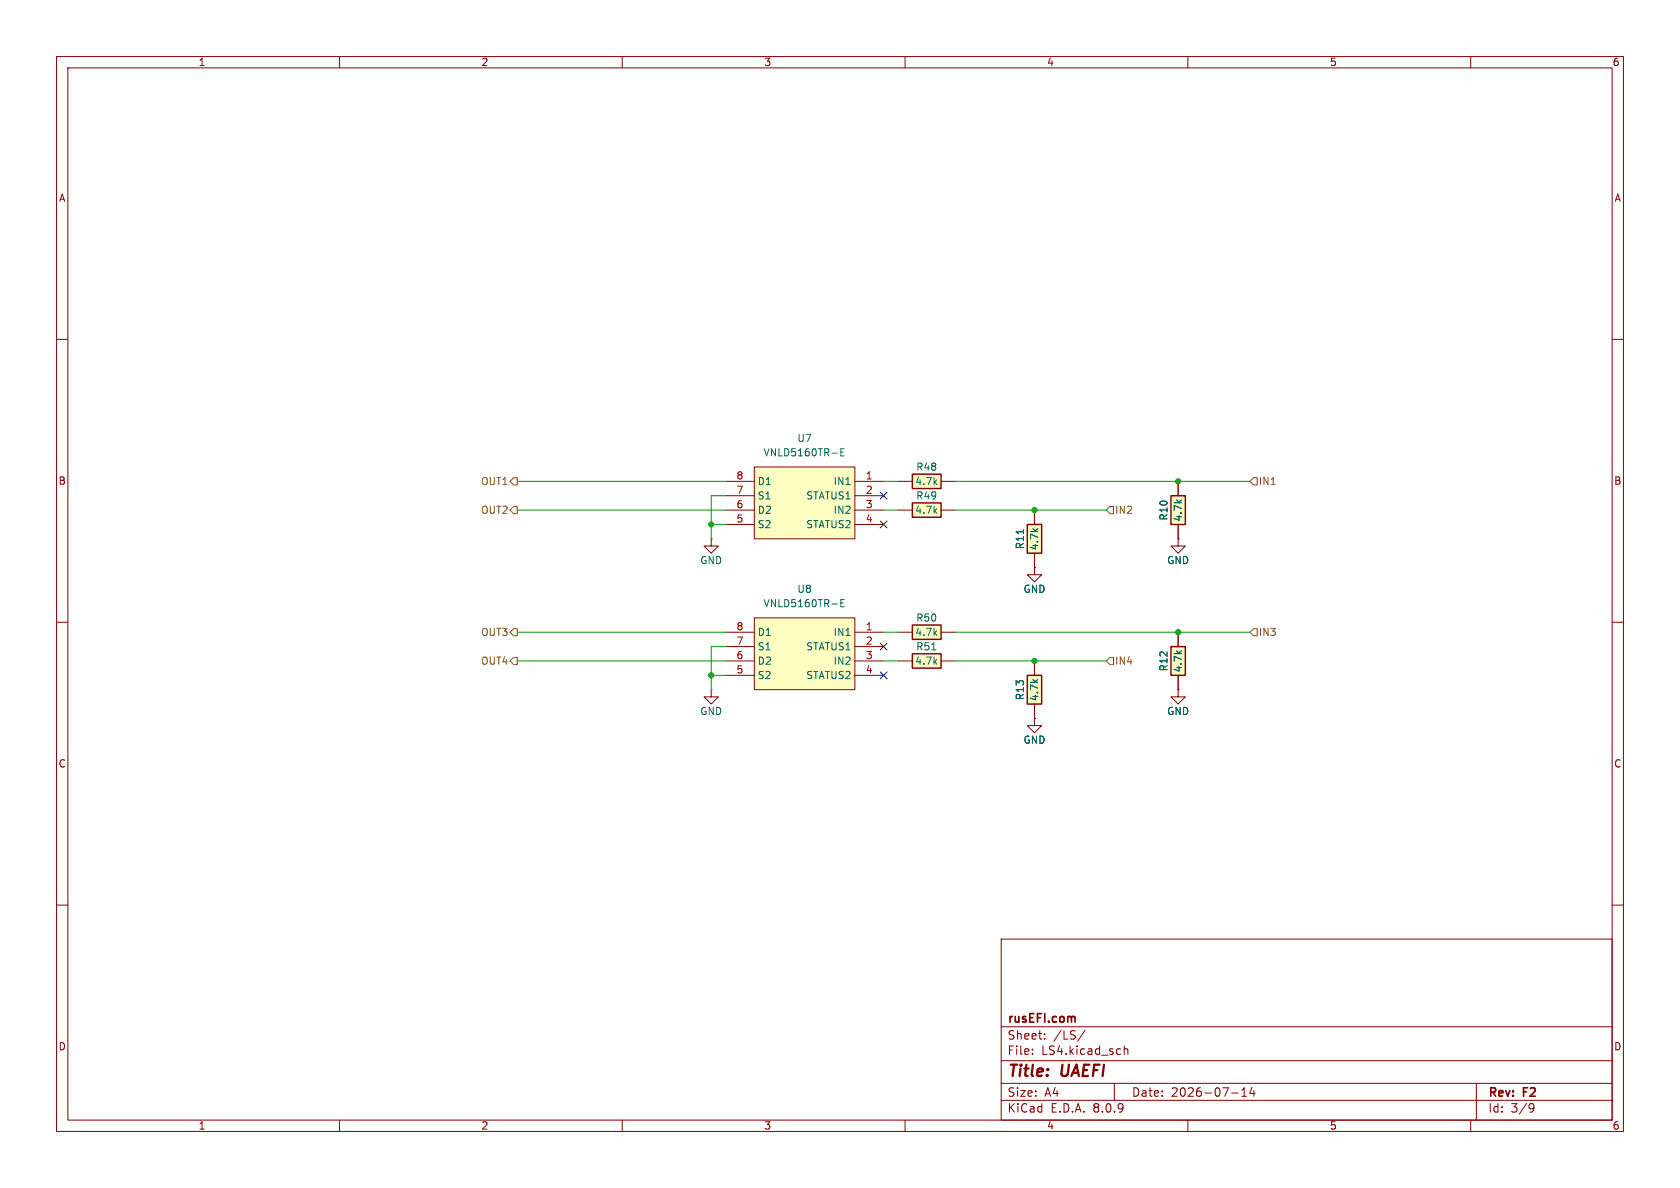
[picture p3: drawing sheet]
<svg xmlns="http://www.w3.org/2000/svg" width="297mm" height="210mm" viewBox="0 0 297 210" stroke-linecap="round" stroke-linejoin="round" font-family="sans-serif">
<g fill="none" stroke="#840000" stroke-width=".18">
<path d="M10 10h277v190h-277zM12 12h273v186h-273zM60 10v2M110 10v2M160 10v2M210 10v2M260 10v2M10 60h2M285 60h2M125.7 95.3v1.2h-1.2l1.2 1.3 1.3-1.3h-1.3M125.7 95.3h.1M10 110h2"/>
<path d="M285 110h2M10 160h2M177 166h108v32h-108zM285 160h2M60 198v2M110 198v2M160 198v2M177 194.5h108M177 191.5h108M177 187.5h108M177 181.5h108M182.5 186.3v.1"/>
<path d="M182.5 185.5v.1M184.7 183.6v.1M184.7 182.8v.1M191.8 182.1l-1.3 2M197 191.5v3M198.7 184.9v1.5M198.7 185.5l.3-.1 .3 .1 .1 .9M210 198v2M217.7 193.2h1.2M219.5 193.8h.9M219.5 192.7l.5-.4v1.5M221.3 192.2l-.3 1.1h.9"/>
<path d="M221.7 192.8v1M260 198v2M261 191.5v6.5M270.6 195.1l.5 .1a.99 .99 0 0 1-.4 1.4h-.2M271.2 195.7l-.3 .3h-.3"/>
</g>
<path d="M189.8 179.7l.3 .2v.8" fill="none" stroke="#840000" stroke-width=".3"/>
<path d="M133.3 109.2h17.8v12.7h-17.8z" fill="#ffffc2"/>
<path d="M128.3 111.8h5M128.3 114.3h5M128.3 116.8h5M128.3 119.4h5M133.3 109.2h17.8v12.7h-17.8zM151.1 111.8h5.1M151.1 114.3h5.1M151.1 116.8h5.1M151.1 119.4h5.1" fill="none" stroke="#840000" stroke-width=".18"/>
<path d="M148.7 106.6h.4M149.3 106h-.6v1.3h.6" fill="none" stroke="#006464" stroke-width=".18"/>
<path d="M161.3 83.8h5.1v2.6h-5.1z" fill="#ffffc2"/>
<path d="M161.3 83.8h5.1v2.6h-5.1z" fill="none" stroke="#840000" stroke-width=".25"/>
<path d="M158.7 85.1h2.6M166.4 85.1h2.5" fill="none" stroke="#840000" stroke-width=".18"/>
<path d="M161.3 88.9h5.1v2.5h-5.1z" fill="#ffffc2"/>
<path d="M161.3 88.9h5.1v2.5h-5.1z" fill="none" stroke="#840000" stroke-width=".25"/>
<path d="M158.7 90.2h2.6M166.4 90.2h2.5" fill="none" stroke="#840000" stroke-width=".18"/>
<path d="M181.6 92.7h2.5v5.1h-2.5z" fill="#ffffc2"/>
<path d="M181.6 92.7h2.5v5.1h-2.5z" fill="none" stroke="#840000" stroke-width=".25"/>
<path d="M182.9 90.2v2.5M182.9 97.8v2.5M182.9 100.3v1.3h-1.3l1.3 1.3 1.2-1.3h-1.2M182.9 100.3h.1" fill="none" stroke="#840000" stroke-width=".18"/>
<path d="M180.9 93.6v.8" fill="none" stroke="#006464" stroke-width=".18"/>
<path d="M133.3 82.6h17.8v12.7h-17.8z" fill="#ffffc2"/>
<g fill="none" stroke="#840000" stroke-width=".18">
<path d="M128.3 85.1h5M128.3 87.6h5M128.3 90.2h5M128.3 92.7h5M133.3 82.6h17.8v12.7h-17.8zM151.1 85.1h5.1M151.1 87.6h5.1M151.1 90.2h5.1M151.1 92.7h5.1M182.9 127v1.3h-1.3l1.3 1.2 1.2-1.2h-1.2M182.9 127h.1M208.3 121.9v1.3h-1.3l1.3 1.3 1.2-1.3h-1.2"/>
<path d="M208.3 121.9h.1"/>
</g>
<path d="M148.7 79.9h.4M149.3 79.3h-.6v1.3h.6" fill="none" stroke="#006464" stroke-width=".18"/>
<path d="M207 114.3h2.5v5.1h-2.5z" fill="#ffffc2"/>
<path d="M207 114.3h2.5v5.1h-2.5z" fill="none" stroke="#840000" stroke-width=".25"/>
<path d="M208.3 111.8v2.5M208.3 119.4v2.5" fill="none" stroke="#840000" stroke-width=".18"/>
<path d="M181.6 119.4h2.5v5.1h-2.5z" fill="#ffffc2"/>
<path d="M181.6 119.4h2.5v5.1h-2.5z" fill="none" stroke="#840000" stroke-width=".25"/>
<path d="M182.9 116.8v2.6M125.7 121.9v1.3h-1.2l1.2 1.3 1.3-1.3h-1.3M125.7 121.9h.1M182.9 124.5v2.5" fill="none" stroke="#840000" stroke-width=".18"/>
<path d="M161.3 115.6h5.1v2.5h-5.1z" fill="#ffffc2"/>
<path d="M161.3 115.6h5.1v2.5h-5.1z" fill="none" stroke="#840000" stroke-width=".25"/>
<path d="M158.7 116.8h2.6M166.4 116.8h2.5" fill="none" stroke="#840000" stroke-width=".18"/>
<path d="M164.7 114.9h.7" fill="none" stroke="#006464" stroke-width=".18"/>
<path d="M161.3 110.5h5.1v2.5h-5.1z" fill="#ffffc2"/>
<path d="M161.3 110.5h5.1v2.5h-5.1z" fill="none" stroke="#840000" stroke-width=".25"/>
<path d="M158.7 111.8h2.6M166.4 111.8h2.5" fill="none" stroke="#840000" stroke-width=".18"/>
<path d="M207 87.6h2.5v5.1h-2.5z" fill="#ffffc2"/>
<path d="M207 87.6h2.5v5.1h-2.5z" fill="none" stroke="#840000" stroke-width=".25"/>
<g fill="none" stroke="#840000" stroke-width=".18">
<path d="M182.9 90.2v2.5M182.9 97.8v2.5M208.3 95.3v1.2h-1.3l1.3 1.3 1.2-1.3h-1.2M208.3 95.3h.1M208.3 85.1v2.5M208.3 92.7v2.6M182.9 100.3h.1M182.9 116.8v2.6M208.3 111.8v2.5M208.3 119.4v2.5M182.9 127h.1M182.9 124.5v2.5"/>
<path d="M208.3 121.9h.1"/>
</g>
<path d="M90.8 84.5h.6v1.2h-.6l-.6-.6zM90.8 89.5h.6v1.3h-.6l-.6-.6zM196.2 89.5h.6v1.3h-.6l-.6-.6zM221.6 84.5h.6v1.2h-.6l-.6-.6zM90.2 116.8l.6-.6h.6v1.3h-.6zM90.8 111.1h.6v1.3h-.6l-.6-.6zM195.6 116.8l.6-.6h.6v1.3h-.6zM221.6 111.1h.6v1.3h-.6l-.6-.6z" fill="none" stroke="#725600" stroke-width=".18"/>
<g fill="none" stroke="#009600" stroke-width=".18">
<path d="M91.4 90.2h36.9M91.4 85.1h36.9M125.7 92.7h2.6M128.3 87.6h-2.6v7.7M156.2 90.2h2.5M156.2 85.1h2.5M168.9 90.2h26.7M168.9 85.1h52.1M91.4 116.8h36.9M91.4 111.8h36.9M125.7 119.4h2.6M128.3 114.3h-2.6v7.6"/>
<path d="M156.2 116.8h2.5M156.2 111.8h2.5M168.9 116.8h26.7M168.9 111.8h52.1"/>
</g>
<path d="M155.6 92.1l1.2 1.2M155.6 87l1.2 1.2M156.8 92.1l-1.2 1.2M156.8 87l-1.2 1.2M155.6 113.7l1.2 1.2M155.6 118.8l1.2 1.2M156.8 113.7l-1.2 1.2M156.8 118.8l-1.2 1.2" fill="none" stroke="#000084" stroke-width=".18"/>
<path d="M180.9 93.6v.8" fill="none" stroke="#006464" stroke-width=".18"/>
<g fill="#009600" stroke="#009600" stroke-width=".18">
<circle cx="208.3" cy="85.1" r=".46"/>
<circle cx="208.3" cy="111.8" r=".46"/>
<circle cx="182.9" cy="116.8" r=".46"/>
<circle cx="182.9" cy="90.2" r=".46"/>
<circle cx="125.7" cy="119.4" r=".46"/>
<circle cx="125.7" cy="92.7" r=".46"/>
</g>
<g font-size="2.8" fill="#840000">
<text x="178" y="190.9">Title:</text>
<text x="187.7" y="190.9">UAEFI</text>
</g>
<g font-size="2.1" fill="#840000">
<text x="178" y="184">Sheet:</text>
<text x="178" y="181.2">rusEFI.com</text>
<text x="186.2" y="184">/LS/</text>
<text x="178" y="186.7">File:</text>
<text x="184.1" y="186.7">LS4.kicad_sch</text>
<text x="178" y="196.9">KiCad</text>
<text x="178" y="194.1">Size:</text>
<text x="184.7" y="194.1">A4</text>
<text x="185.7" y="196.9">E.D.A.</text>
<text x="193.3" y="196.9">8.0.9</text>
<text x="200" y="194.1">Date:</text>
<text x="207" y="194.1">2026-07-14</text>
<text x="263" y="194.3">Rev:</text>
<text x="263" y="196.9">Id:</text>
<text x="267.1" y="196.9">3/9</text>
<text x="269.4" y="194.3">F2</text>
</g>
<g font-size="1.8" fill="#840000">
<text x="35" y="11.9">1</text>
<text x="85" y="11.9">2</text>
<text x="135" y="11.9">3</text>
<text x="185" y="11.9">4</text>
<text x="235" y="11.9">5</text>
<text x="285" y="11.9">6</text>
<text x="10.3" y="35.9">A</text>
<text x="285.3" y="35.9">A</text>
<text x="10.3" y="85.9">B</text>
<text x="285.3" y="85.9">B</text>
<text x="10.3" y="135.9">C</text>
<text x="285.3" y="135.9">C</text>
<text x="10.3" y="185.9">D</text>
<text x="285.3" y="185.9">D</text>
<text x="35" y="199.9">1</text>
<text x="85" y="199.9">2</text>
<text x="135" y="199.9">3</text>
<text x="185" y="199.9">4</text>
<text x="235" y="199.9">5</text>
<text x="285" y="199.9">6</text>
</g>
<g font-size="1.8" fill="#006464">
<text x="134.9" y="80.9">VNLD5160TR-E</text>
<text x="140.9" y="78.3">U7</text>
<text x="161.9" y="83.4">R48</text>
<text x="133.9" y="88.5">S1</text>
<text x="133.9" y="86">D1</text>
<text x="142.4" y="88.5">STATUS1</text>
<text x="147.3" y="86">IN1</text>
<text x="161.7" y="86">4.7k</text>
<text x="161.9" y="88.5">R49</text>
<text x="133.9" y="93.6">S2</text>
<text x="133.9" y="91">D2</text>
<text x="142.4" y="93.6">STATUS2</text>
<text x="147.3" y="91">IN2</text>
<text x="161.7" y="91">4.7k</text>
<text x="206.6" y="92.1" transform="rotate(-90 206.6 92.1)">R10</text>
<text x="209.1" y="92.3" transform="rotate(-90 209.1 92.3)">4.7k</text>
<text x="123.7" y="99.9">GND</text>
<text x="181.2" y="97.2" transform="rotate(-90 181.2 97.2)">R11</text>
<text x="183.7" y="97.4" transform="rotate(-90 183.7 97.4)">4.7k</text>
<text x="206.2" y="99.9">GND</text>
<text x="134.9" y="107.5">VNLD5160TR-E</text>
<text x="140.9" y="105">U8</text>
<text x="180.8" y="105">GND</text>
<text x="133.9" y="112.6">D1</text>
<text x="147.3" y="112.6">IN1</text>
<text x="161.7" y="112.6">4.7k</text>
<text x="161.9" y="110.1">R50</text>
<text x="133.9" y="117.7">D2</text>
<text x="133.9" y="115.2">S1</text>
<text x="142.4" y="115.2">STATUS1</text>
<text x="147.3" y="117.7">IN2</text>
<text x="161.7" y="117.7">4.7k</text>
<text x="161.9" y="115.2">R51</text>
<text x="206.6" y="118.8" transform="rotate(-90 206.6 118.8)">R12</text>
<text x="209.1" y="119" transform="rotate(-90 209.1 119)">4.7k</text>
<text x="133.9" y="120.2">S2</text>
<text x="142.4" y="120.2">STATUS2</text>
<text x="181.2" y="123.9" transform="rotate(-90 181.2 123.9)">R13</text>
<text x="183.7" y="124" transform="rotate(-90 183.7 124)">4.7k</text>
<text x="123.7" y="126.6">GND</text>
<text x="180.8" y="131.7">GND</text>
<text x="206.2" y="126.6">GND</text>
</g>
<g font-size="1.8" fill="#725600">
<text x="84.9" y="86">OUT1</text>
<text x="222.4" y="86">IN1</text>
<text x="84.9" y="91">OUT2</text>
<text x="197" y="91">IN2</text>
<text x="84.9" y="112.6">OUT3</text>
<text x="222.4" y="112.6">IN3</text>
<text x="84.9" y="117.7">OUT4</text>
<text x="197" y="117.7">IN4</text>
</g>
<g font-size="1.8" fill="#a90000">
<text x="130.1" y="89.9">6</text>
<text x="130.1" y="87.4">7</text>
<text x="130.1" y="84.8">8</text>
<text x="153" y="84.8">1</text>
<text x="153" y="87.4">2</text>
<text x="153" y="89.9">3</text>
<text x="130.1" y="92.5">5</text>
<text x="153" y="92.5">4</text>
<text x="130.1" y="111.5">8</text>
<text x="153" y="111.5">1</text>
<text x="130.1" y="119.1">5</text>
<text x="130.1" y="116.6">6</text>
<text x="130.1" y="114">7</text>
<text x="153" y="114">2</text>
<text x="153" y="116.6">3</text>
<text x="153" y="119.1">4</text>
</g>
</svg>
